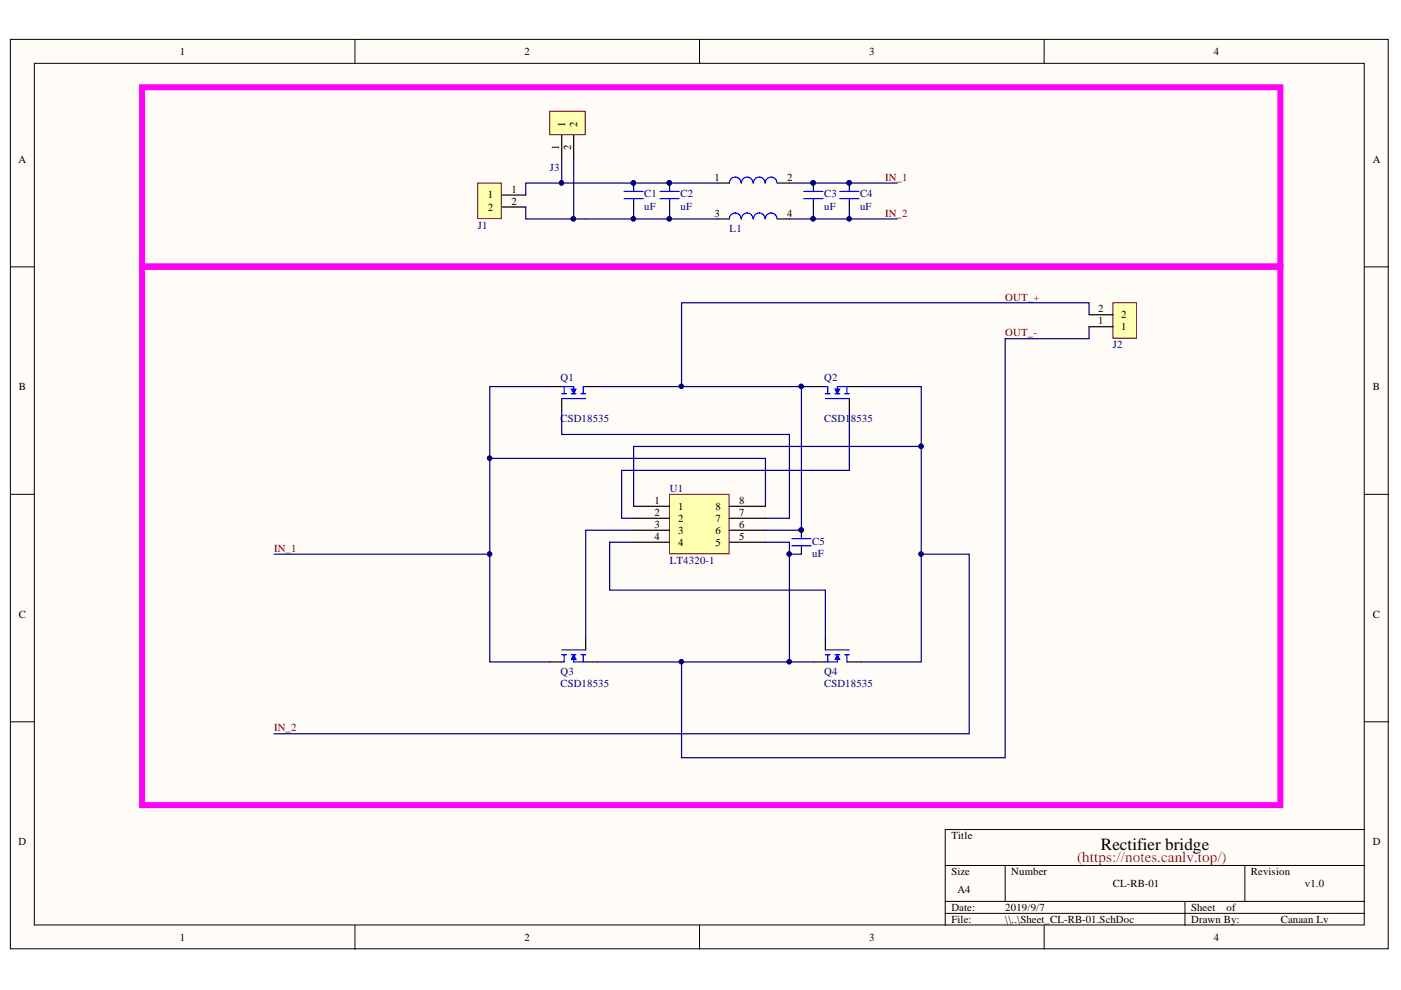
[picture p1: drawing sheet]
# Altium schematic sheet Sheet_CL-RB-01.SchDoc: Rectifier bridge
size A4; Author: Canaan Lv; DocumentNumber: CL-RB-01; Revision: v1.0

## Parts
C1  uF  [CAP-7.5-CP]
C2  uF  [CAP-15]
C3  uF  [CAP-15]
C4  uF  [CAP-7.5-CP]
C5  uF  [C0.254]
J1  SIP-2  [9.5栅栏式接线端子]  (value not drawn)
J2  SIP-2  [9.5栅栏式接线端子]  (value not drawn)
J3  SIP-2  [2.54XH接插件2P]  (value not drawn)
L1  双电感  [L-CM(25*15*12)]  (value not drawn)
Q1  CSD18535  [TO-263-2]
Q2  CSD18535  [TO-263-2]
Q3  CSD18535  [TO-263-2]
Q4  CSD18535  [TO-263-2]
U1  LT4320-1  [DIP8]

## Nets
IN_1: C3.1 C4.1 L1.2 Q1.3(S) Q3.2(D) U1.8
IN_2: C3.2 C4.2 L1.4 Q2.3(S) Q4.2(D) U1.1
OUT_+: C5.1 J2.2 Q1.2(D) Q2.2(D) U1.6
OUT_-: C5.2 J2.1 Q3.3(S) Q4.3(S) U1.5
NetC1_1: C1.1 C2.1 J1.1 J3.1 L1.1
NetC1_2: C1.2 C2.2 J1.2 J3.2 L1.3
NetQ1_1: Q1.1(G) U1.7
NetQ2_1: Q2.1(G) U1.2
NetQ3_1: Q3.1(G) U1.3
NetQ4_1: Q4.1(G) U1.4

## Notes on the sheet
- (https://notes.canlv.top/)
